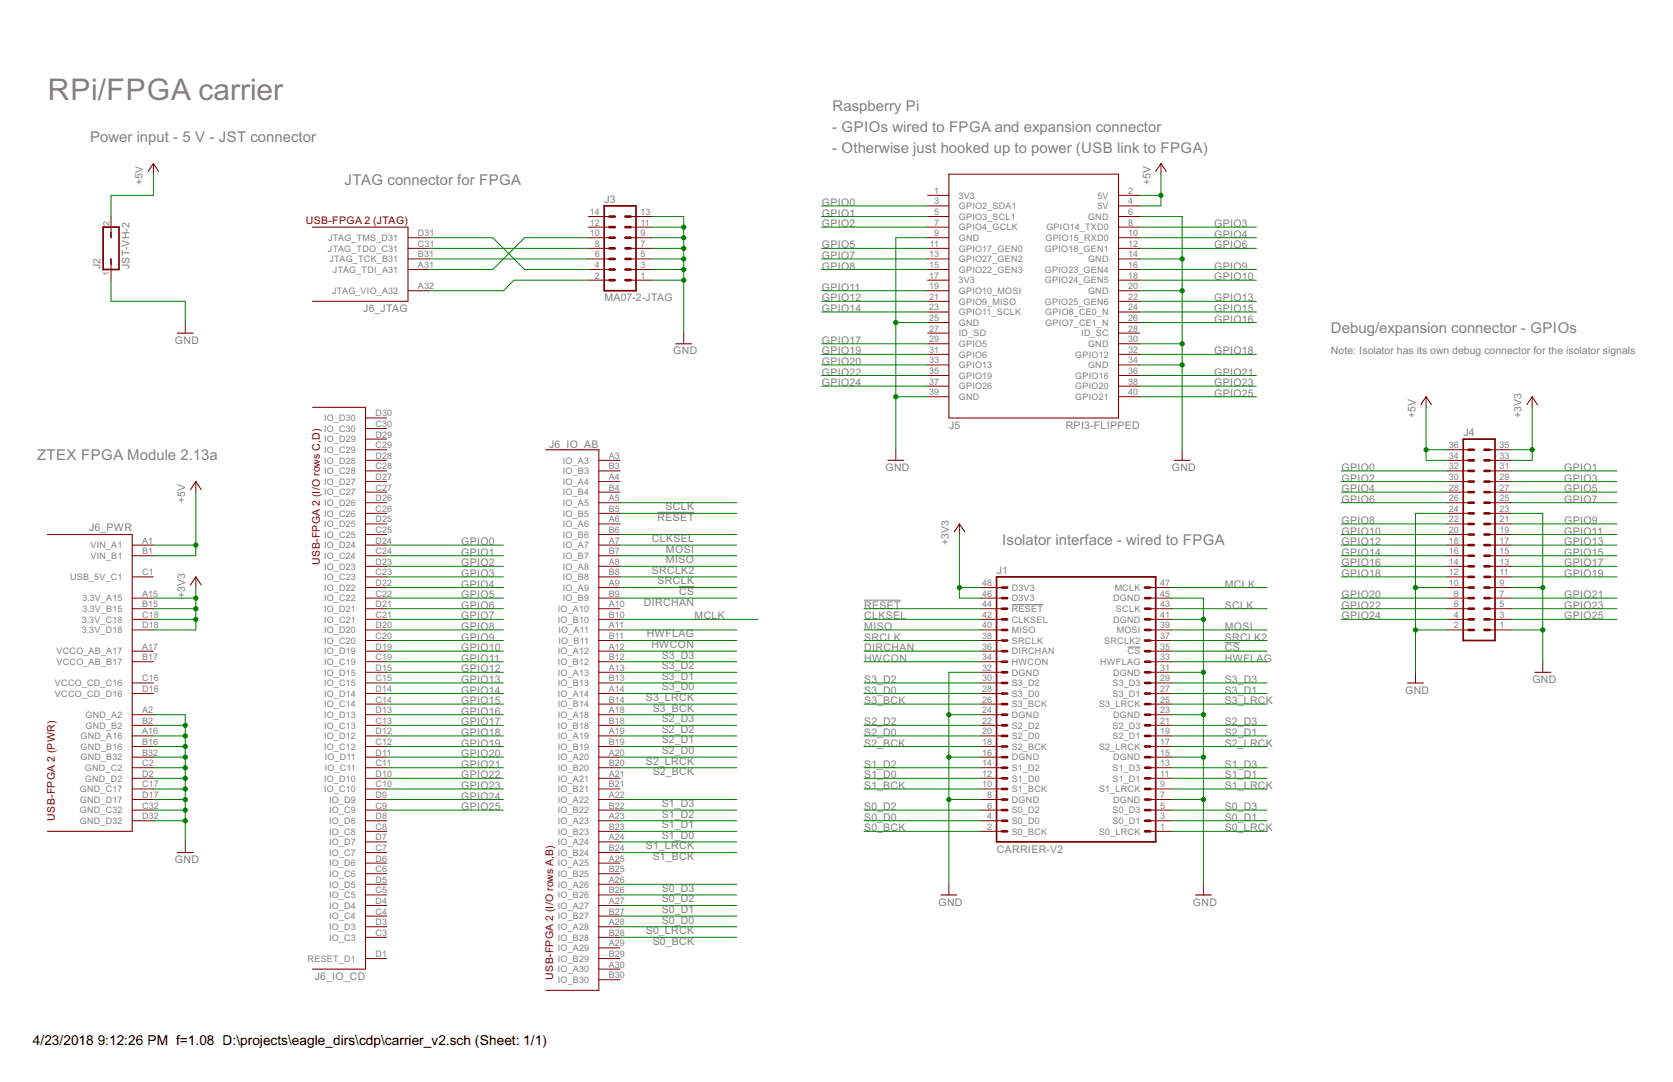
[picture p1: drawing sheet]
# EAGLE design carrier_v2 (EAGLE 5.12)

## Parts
J1  CARRIER-V2  [MA24-2]
J2  JST-VH-2  [JST-VH-2]
J3  MA07-2-JTAG  [MA07-2-JTAG]
J4  MA18-2  [MA18-2]
J5  RPI3-FLIPPED  [RPI3-FLIPPED]
J6  USB-FPGA-2THT  [USB-FPGA-2-THT]

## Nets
!CS: J1.35(!CS) J6.A9(_IO_AB:IO_A9)
!RESET: J1.44(!RESET) J6.B5(_IO_AB:IO_B5)
+3V3: J1.46(D3V3) J1.48(D3V3) J4.33 J4.35 J6.A15(_PWR:3.3V_A15) J6.B15(_PWR:3.3V_B15) J6.C18(_PWR:3.3V_C18) J6.D18(_PWR:3.3V_D18)
+5V: J2.2 J4.34 J4.36 J5.2(5V) J5.4(5V) J6.A1(_PWR:VIN_A1) J6.B1(_PWR:VIN_B1)
CLKSEL: J1.42(CLKSEL) J6.B6(_IO_AB:IO_B6)
DIRCHAN: J1.36(DIRCHAN) J6.B9(_IO_AB:IO_B9)
GND: J1.7(DGND) J1.8(DGND) J1.15(DGND) J1.16(DGND) J1.23(DGND) J1.24(DGND) J1.31(DGND) J1.32(DGND) J1.41(DGND) J1.45(DGND) J2.1 J3.1 J3.3 J3.5 J3.7 J3.9 J3.11 J3.13 J4.1 J4.2 J4.9 J4.10 J4.23 J4.24 J5.6(GND) J5.9(GND) J5.14(GND) J5.20(GND) J5.25(GND) J5.30(GND) J5.34(GND) J5.39(GND) J6.A2(_PWR:GND_A2) J6.A16(_PWR:GND_A16) J6.B2(_PWR:GND_B2) J6.B16(_PWR:GND_B16) J6.B32(_PWR:GND_B32) J6.C2(_PWR:GND_C2) J6.C17(_PWR:GND_C17) J6.C32(_PWR:GND_C32) J6.D2(_PWR:GND_D2) J6.D17(_PWR:GND_D17) J6.D32(_PWR:GND_D32)
GPIO0: J4.32 J5.3(GPIO2_SDA1) J6.D24(_IO_CD:IO_D24)
GPIO1: J4.31 J5.5(GPIO3_SCL1) J6.C24(_IO_CD:IO_C24)
GPIO2: J4.30 J5.7(GPIO4_GCLK) J6.D23(_IO_CD:IO_D23)
GPIO3: J4.29 J5.8(GPIO14_TXD0) J6.C23(_IO_CD:IO_C23)
GPIO4: J4.28 J5.10(GPIO15_RXD0) J6.D22(_IO_CD:IO_D22)
GPIO5: J4.27 J5.11(GPIO17_GEN0) J6.C22(_IO_CD:IO_C22)
GPIO6: J4.26 J5.12(GPIO18_GEN1) J6.D21(_IO_CD:IO_D21)
GPIO7: J4.25 J5.13(GPIO27_GEN2) J6.C21(_IO_CD:IO_C21)
GPIO8: J4.22 J5.15(GPIO22_GEN3) J6.D20(_IO_CD:IO_D20)
GPIO9: J4.21 J5.16(GPIO23_GEN4) J6.C20(_IO_CD:IO_C20)
GPIO10: J4.20 J5.18(GPIO24_GEN5) J6.D19(_IO_CD:IO_D19)
GPIO11: J4.19 J5.19(GPIO10_MOSI) J6.C19(_IO_CD:IO_C19)
GPIO12: J4.18 J5.21(GPIO9_MISO) J6.D15(_IO_CD:IO_D15)
GPIO13: J4.17 J5.22(GPIO25_GEN6) J6.C15(_IO_CD:IO_C15)
GPIO14: J4.16 J5.23(GPIO11_SCLK) J6.D14(_IO_CD:IO_D14)
GPIO15: J4.15 J5.24(GPIO8_CE0_N) J6.C14(_IO_CD:IO_C14)
GPIO16: J4.14 J5.26(GPIO7_CE1_N) J6.D13(_IO_CD:IO_D13)
GPIO17: J4.13 J5.29(GPIO5) J6.C13(_IO_CD:IO_C13)
GPIO18: J4.12 J5.32(GPIO12) J6.D12(_IO_CD:IO_D12)
GPIO19: J4.11 J5.31(GPIO6) J6.C12(_IO_CD:IO_C12)
GPIO20: J4.8 J5.33(GPIO13) J6.D11(_IO_CD:IO_D11)
GPIO21: J4.7 J5.36(GPIO16) J6.C11(_IO_CD:IO_C11)
GPIO22: J4.6 J5.35(GPIO19) J6.D10(_IO_CD:IO_D10)
GPIO23: J4.5 J5.38(GPIO20) J6.C10(_IO_CD:IO_C10)
GPIO24: J4.4 J5.37(GPIO26) J6.D9(_IO_CD:IO_D9)
GPIO25: J4.3 J5.40(GPIO21) J6.C9(_IO_CD:IO_C9)
HWCON: J1.34(HWCON) J6.B11(_IO_AB:IO_B11)
HWFLAG: J1.33(HWFLAG) J6.A11(_IO_AB:IO_A11)
MCLK: J1.47(MCLK) J6.B10(_IO_AB:IO_B10)
MISO: J1.40(MISO) J6.B7(_IO_AB:IO_B7)
MOSI: J1.39(MOSI) J6.A7(_IO_AB:IO_A7)
N$1: J3.2 J6.A32(_JTAG:JTAG_VIO_A32)
N$2: J3.4 J6.D31(_JTAG:JTAG_TMS_D31)
N$3: J3.6 J6.B31(_JTAG:JTAG_TCK_B31)
N$4: J3.8 J6.C31(_JTAG:JTAG_TDO_C31)
N$5: J3.10 J6.A31(_JTAG:JTAG_TDI_A31)
S0_BCK: J1.2(S0_BCK) J6.B28(_IO_AB:IO_B28)
S0_D0: J1.4(S0_D0) J6.B27(_IO_AB:IO_B27)
S0_D1: J1.3(S0_D1) J6.A27(_IO_AB:IO_A27)
S0_D2: J1.6(S0_D2) J6.B26(_IO_AB:IO_B26)
S0_D3: J1.5(S0_D3) J6.A26(_IO_AB:IO_A26)
S0_LRCK: J1.1(S0_LRCK) J6.A28(_IO_AB:IO_A28)
S1_BCK: J1.10(S1_BCK) J6.B24(_IO_AB:IO_B24)
S1_D0: J1.12(S1_D0) J6.B23(_IO_AB:IO_B23)
S1_D1: J1.11(S1_D1) J6.A23(_IO_AB:IO_A23)
S1_D2: J1.14(S1_D2) J6.B22(_IO_AB:IO_B22)
S1_D3: J1.13(S1_D3) J6.A22(_IO_AB:IO_A22)
S1_LRCK: J1.9(S1_LRCK) J6.A24(_IO_AB:IO_A24)
S2_BCK: J1.18(S2_BCK) J6.B20(_IO_AB:IO_B20)
S2_D0: J1.20(S2_D0) J6.B19(_IO_AB:IO_B19)
S2_D1: J1.19(S2_D1) J6.A19(_IO_AB:IO_A19)
S2_D2: J1.22(S2_D2) J6.B18(_IO_AB:IO_B18)
S2_D3: J1.21(S2_D3) J6.A18(_IO_AB:IO_A18)
S2_LRCK: J1.17(S2_LRCK) J6.A20(_IO_AB:IO_A20)
S3_BCK: J1.26(S3_BCK) J6.B14(_IO_AB:IO_B14)
S3_D0: J1.28(S3_D0) J6.B13(_IO_AB:IO_B13)
S3_D1: J1.27(S3_D1) J6.A13(_IO_AB:IO_A13)
S3_D2: J1.30(S3_D2) J6.B12(_IO_AB:IO_B12)
S3_D3: J1.29(S3_D3) J6.A12(_IO_AB:IO_A12)
S3_LRCK: J1.25(S3_LRCK) J6.A14(_IO_AB:IO_A14)
SCLK: J1.43(SCLK) J6.A5(_IO_AB:IO_A5)
SRCLK: J1.38(SRCLK) J6.B8(_IO_AB:IO_B8)
SRCLK2: J1.37(SRCLK2) J6.A8(_IO_AB:IO_A8)
Unconnected: J3.12 J3.14 J5.1(3V3) J5.17(3V3) J5.27(ID_SD) J5.28(ID_SC) J6.A3(_IO_AB:IO_A3) J6.A4(_IO_AB:IO_A4) J6.A6(_IO_AB:IO_A6) J6.A10(_IO_AB:IO_A10) J6.A17(_PWR:VCCO_AB_A17) J6.A21(_IO_AB:IO_A21) J6.A25(_IO_AB:IO_A25) J6.A29(_IO_AB:IO_A29) J6.A30(_IO_AB:IO_A30) J6.B3(_IO_AB:IO_B3) J6.B4(_IO_AB:IO_B4) J6.B17(_PWR:VCCO_AB_B17) J6.B21(_IO_AB:IO_B21) J6.B25(_IO_AB:IO_B25) J6.B29(_IO_AB:IO_B29) J6.B30(_IO_AB:IO_B30) J6.C1(_PWR:USB_5V_C1) J6.C3(_IO_CD:IO_C3) J6.C4(_IO_CD:IO_C4) J6.C5(_IO_CD:IO_C5) J6.C6(_IO_CD:IO_C6) J6.C7(_IO_CD:IO_C7) J6.C8(_IO_CD:IO_C8) J6.C16(_PWR:VCCO_CD_C16) J6.C25(_IO_CD:IO_C25) J6.C26(_IO_CD:IO_C26) J6.C27(_IO_CD:IO_C27) J6.C28(_IO_CD:IO_C28) J6.C29(_IO_CD:IO_C29) J6.C30(_IO_CD:IO_C30) J6.D1(_IO_CD:RESET_D1) J6.D3(_IO_CD:IO_D3) J6.D4(_IO_CD:IO_D4) J6.D5(_IO_CD:IO_D5) J6.D6(_IO_CD:IO_D6) J6.D7(_IO_CD:IO_D7) J6.D8(_IO_CD:IO_D8) J6.D16(_PWR:VCCO_CD_D16) J6.D25(_IO_CD:IO_D25) J6.D26(_IO_CD:IO_D26) J6.D27(_IO_CD:IO_D27) J6.D28(_IO_CD:IO_D28) J6.D29(_IO_CD:IO_D29) J6.D30(_IO_CD:IO_D30)

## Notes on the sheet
- RPi/FPGA carrier
- Raspberry Pi
- - GPIOs wired to FPGA and expansion connector
- Power input - 5 V - JST connector
- - Otherwise just hooked up to power (USB link to FPGA)
- JTAG connector for FPGA
- Debug/expansion connector - GPIOs
- Note: Isolator has its own debug connector for the isolator signals
- ZTEX FPGA Module 2.13a
- Isolator interface - wired to FPGA
